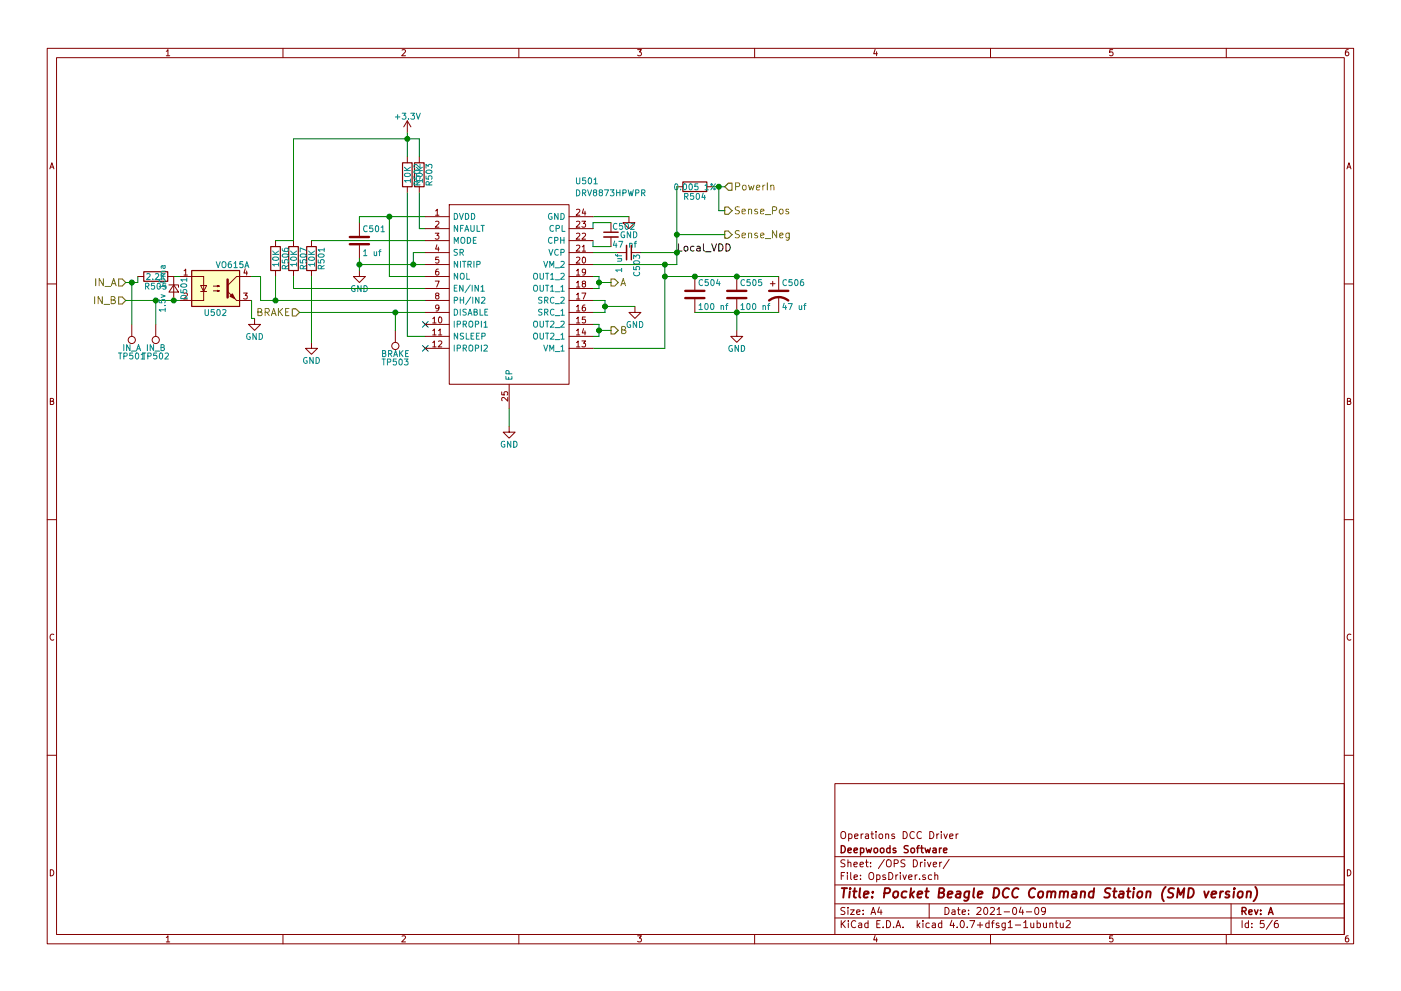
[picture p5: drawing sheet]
EESchema Schematic File Version 2
LIBS:power
LIBS:device
LIBS:switches
LIBS:relays
LIBS:motors
LIBS:transistors
LIBS:conn
LIBS:linear
LIBS:regul
LIBS:74xx
LIBS:cmos4000
LIBS:adc-dac
LIBS:memory
LIBS:xilinx
LIBS:microcontrollers
LIBS:dsp
LIBS:microchip
LIBS:analog_switches
LIBS:motorola
LIBS:texas
LIBS:intel
LIBS:audio
LIBS:interface
LIBS:digital-audio
LIBS:philips
LIBS:display
LIBS:cypress
LIBS:siliconi
LIBS:opto
LIBS:atmel
LIBS:contrib
LIBS:valves
LIBS:ESP32-C3FN4
LIBS:USBLC6-2SC6
LIBS:sn65hvd233-ht
LIBS:lm2574n-5
LIBS:DRV8873HPWPR
LIBS:mcp9701at
LIBS:MCP9700T-E_LT
LIBS:ina180b
LIBS:mechanical
LIBS:ESP32-C3-Booster-cache
EELAYER 25 0
EELAYER END
$Descr A4 11693 8268
encoding utf-8
Sheet 5 6
Title "Pocket Beagle DCC Command Station (SMD version)"
Date "2021-04-09"
Rev "A"
Comp "Deepwoods Software"
Comment1 "Operations DCC Driver"
Comment2 ""
Comment3 ""
Comment4 ""
$EndDescr
Text HLabel 1050 2500 0    60   Input ~ 0
IN_B
Text HLabel 1050 2350 0    60   Input ~ 0
IN_A
Text HLabel 2500 2600 0    60   Input ~ 0
BRAKE
Text HLabel 6050 1550 2    60   Input ~ 0
PowerIn
Text HLabel 5100 2350 2    60   Output ~ 0
A
Text HLabel 5100 2750 2    60   Output ~ 0
B
Text HLabel 6050 1750 2    60   Output ~ 0
Sense_Pos
Text HLabel 6050 1950 2    60   Output ~ 0
Sense_Neg
$Comp
L GND #PWR043
U 1 1
P 5250 1800
F 0 "#PWR043" H 5250 1550 50  0001 C CNN
F 1 "GND" H 5250 1650 50  0000 C CNN
F 2 "" H 5250 1800 50  0001 C CNN
F 3 "" H 5250 1800 50  0001 C CNN
	1    5250 1800
	1    0    0    -1  
$EndComp
$Comp
L GND #PWR044
U 1 1
P 4250 3550
F 0 "#PWR044" H 4250 3300 50  0001 C CNN
F 1 "GND" H 4250 3400 50  0000 C CNN
F 2 "" H 4250 3550 50  0001 C CNN
F 3 "" H 4250 3550 50  0001 C CNN
	1    4250 3550
	1    0    0    -1  
$EndComp
$Comp
L R R504
U 1 1
P 5800 1550
F 0 "R504" V 5880 1550 50  0000 C CNN
F 1 "0.005 1%" V 5800 1550 50  0000 C CNN
F 2 "Resistors_SMD:R_0612" V 5730 1550 50  0001 C CNN
F 3 "" H 5800 1550 50  0001 C CNN
F 4 "71-WSKW0612L5000FEA" V 5800 1550 60  0001 C CNN "Mouser Part Number"
	1    5800 1550
	0    1    1    0   
$EndComp
Text Label 5650 2100 0    60   ~ 0
Local_VDD
$Comp
L C_Small C502
U 1 1
P 5100 1950
F 0 "C502" H 5110 2020 50  0000 L CNN
F 1 "47 nf" H 5110 1870 50  0000 L CNN
F 2 "Capacitors_SMD:C_0603" H 5100 1950 50  0001 C CNN
F 3 "" H 5100 1950 50  0001 C CNN
F 4 "963-GMK107BJ473KAHT" H 5100 1950 60  0001 C CNN "Mouser Part Number"
	1    5100 1950
	1    0    0    -1  
$EndComp
$Comp
L C_Small C503
U 1 1
P 5250 2100
F 0 "C503" H 5260 2170 50  0000 L CNN
F 1 "1 uf" H 5260 2020 50  0000 L CNN
F 2 "Capacitors_SMD:C_0603" H 5250 2100 50  0001 C CNN
F 3 "" H 5250 2100 50  0001 C CNN
F 4 "963-GMK107AB7105KAHT" H 5250 2100 60  0001 C CNN "Mouser Part Number"
	1    5250 2100
	0    1    1    0   
$EndComp
$Comp
L C C504
U 1 1
P 5800 2450
F 0 "C504" H 5825 2550 50  0000 L CNN
F 1 "100 nf" H 5825 2350 50  0000 L CNN
F 2 "Capacitors_SMD:C_0603" H 5838 2300 50  0001 C CNN
F 3 "" H 5800 2450 50  0001 C CNN
F 4 "603-CC603KPX7R9BB104" H 5800 2450 60  0001 C CNN "Mouser Part Number"
	1    5800 2450
	1    0    0    -1  
$EndComp
$Comp
L C C505
U 1 1
P 6150 2450
F 0 "C505" H 6175 2550 50  0000 L CNN
F 1 "100 nf" H 6175 2350 50  0000 L CNN
F 2 "Capacitors_SMD:C_0603" H 6188 2300 50  0001 C CNN
F 3 "" H 6150 2450 50  0001 C CNN
F 4 "603-CC603KPX7R9BB104" H 6150 2450 60  0001 C CNN "Mouser Part Number"
	1    6150 2450
	1    0    0    -1  
$EndComp
$Comp
L CP1 C506
U 1 1
P 6500 2450
F 0 "C506" H 6525 2550 50  0000 L CNN
F 1 "47 uf" H 6525 2350 50  0000 L CNN
F 2 "Capacitors_SMD:CP_Elec_6.3x5.3" H 6500 2450 50  0001 C CNN
F 3 "" H 6500 2450 50  0001 C CNN
F 4 "710-865080543009" H 6500 2450 60  0001 C CNN "Mouser Part Number"
	1    6500 2450
	1    0    0    -1  
$EndComp
$Comp
L GND #PWR045
U 1 1
P 6150 2750
F 0 "#PWR045" H 6150 2500 50  0001 C CNN
F 1 "GND" H 6150 2600 50  0000 C CNN
F 2 "" H 6150 2750 50  0001 C CNN
F 3 "" H 6150 2750 50  0001 C CNN
	1    6150 2750
	1    0    0    -1  
$EndComp
$Comp
L GND #PWR046
U 1 1
P 5300 2550
F 0 "#PWR046" H 5300 2300 50  0001 C CNN
F 1 "GND" H 5300 2400 50  0000 C CNN
F 2 "" H 5300 2550 50  0001 C CNN
F 3 "" H 5300 2550 50  0001 C CNN
	1    5300 2550
	1    0    0    -1  
$EndComp
NoConn ~ 3550 2700
NoConn ~ 3550 2900
$Comp
L C C501
U 1 1
P 3000 2000
F 0 "C501" H 3025 2100 50  0000 L CNN
F 1 "1 uf" H 3025 1900 50  0000 L CNN
F 2 "Capacitors_SMD:C_0603" H 3038 1850 50  0001 C CNN
F 3 "" H 3000 2000 50  0001 C CNN
F 4 "963-GMK107AB7105KAHT" H 3000 2000 60  0001 C CNN "Mouser Part Number"
	1    3000 2000
	1    0    0    -1  
$EndComp
$Comp
L GND #PWR047
U 1 1
P 3000 2250
F 0 "#PWR047" H 3000 2000 50  0001 C CNN
F 1 "GND" H 3000 2100 50  0000 C CNN
F 2 "" H 3000 2250 50  0001 C CNN
F 3 "" H 3000 2250 50  0001 C CNN
	1    3000 2250
	1    0    0    -1  
$EndComp
$Comp
L R R503
U 1 1
P 3500 1450
F 0 "R503" V 3580 1450 50  0000 C CNN
F 1 "10K" V 3500 1450 50  0000 C CNN
F 2 "Resistors_SMD:R_0603" V 3430 1450 50  0001 C CNN
F 3 "" H 3500 1450 50  0001 C CNN
F 4 "279-CRGCQ0603F10K" V 3500 1450 60  0001 C CNN "Mouser Part Number"
	1    3500 1450
	1    0    0    -1  
$EndComp
$Comp
L R R502
U 1 1
P 3400 1450
F 0 "R502" V 3480 1450 50  0000 C CNN
F 1 "10K" V 3400 1450 50  0000 C CNN
F 2 "Resistors_SMD:R_0603" V 3330 1450 50  0001 C CNN
F 3 "" H 3400 1450 50  0001 C CNN
F 4 "279-CRGCQ0603F10K" V 3400 1450 60  0001 C CNN "Mouser Part Number"
	1    3400 1450
	1    0    0    -1  
$EndComp
$Comp
L +3.3V #PWR048
U 1 1
P 3400 1100
F 0 "#PWR048" H 3400 950 50  0001 C CNN
F 1 "+3.3V" H 3400 1240 50  0000 C CNN
F 2 "" H 3400 1100 50  0001 C CNN
F 3 "" H 3400 1100 50  0001 C CNN
	1    3400 1100
	1    0    0    -1  
$EndComp
$Comp
L R R501
U 1 1
P 2600 2150
F 0 "R501" V 2680 2150 50  0000 C CNN
F 1 "10K" V 2600 2150 50  0000 C CNN
F 2 "Resistors_SMD:R_0603" V 2530 2150 50  0001 C CNN
F 3 "" H 2600 2150 50  0001 C CNN
F 4 "279-CRGCQ0603F10K " V 2600 2150 60  0001 C CNN "Mouser Part Number"
	1    2600 2150
	1    0    0    -1  
$EndComp
$Comp
L GND #PWR049
U 1 1
P 2600 2850
F 0 "#PWR049" H 2600 2600 50  0001 C CNN
F 1 "GND" H 2600 2700 50  0000 C CNN
F 2 "" H 2600 2850 50  0001 C CNN
F 3 "" H 2600 2850 50  0001 C CNN
	1    2600 2850
	1    0    0    -1  
$EndComp
$Comp
L TEST_1P TP503
U 1 1
P 3300 2750
F 0 "TP503" H 3300 3020 50  0000 C CNN
F 1 "BRAKE" H 3300 2950 50  0000 C CNN
F 2 "Measurement_Points:Measurement_Point_Round-SMD-Pad_Big" H 3500 2750 50  0001 C CNN
F 3 "" H 3500 2750 50  0001 C CNN
	1    3300 2750
	-1   0    0    1   
$EndComp
$Comp
L TEST_1P TP502
U 1 1
P 1300 2700
F 0 "TP502" H 1300 2970 50  0000 C CNN
F 1 "IN_B" H 1300 2900 50  0000 C CNN
F 2 "Measurement_Points:Measurement_Point_Round-SMD-Pad_Big" H 1500 2700 50  0001 C CNN
F 3 "" H 1500 2700 50  0001 C CNN
	1    1300 2700
	-1   0    0    1   
$EndComp
$Comp
L TEST_1P TP501
U 1 1
P 1100 2700
F 0 "TP501" H 1100 2970 50  0000 C CNN
F 1 "IN_A" H 1100 2900 50  0000 C CNN
F 2 "Measurement_Points:Measurement_Point_Round-SMD-Pad_Big" H 1300 2700 50  0001 C CNN
F 3 "" H 1300 2700 50  0001 C CNN
	1    1100 2700
	-1   0    0    1   
$EndComp
Wire Wire Line
	2450 2400 3550 2400
Wire Wire Line
	2500 2600 3550 2600
Wire Wire Line
	5100 2350 5000 2350
Wire Wire Line
	5000 2300 5000 2400
Wire Wire Line
	5000 2300 4950 2300
Wire Wire Line
	5000 2400 4950 2400
Connection ~ 5000 2350
Wire Wire Line
	5100 2750 5000 2750
Wire Wire Line
	5000 2700 5000 2800
Wire Wire Line
	5000 2700 4950 2700
Wire Wire Line
	5000 2800 4950 2800
Connection ~ 5000 2750
Wire Wire Line
	5650 2200 4950 2200
Wire Wire Line
	5550 2200 5550 2900
Wire Wire Line
	5550 2900 4950 2900
Wire Wire Line
	5250 1800 4950 1800
Wire Wire Line
	4250 3400 4250 3550
Wire Wire Line
	5950 1550 6050 1550
Wire Wire Line
	5650 1550 5650 2200
Connection ~ 5550 2200
Wire Wire Line
	6050 1750 6000 1750
Wire Wire Line
	6000 1750 6000 1550
Connection ~ 6000 1550
Wire Wire Line
	6050 1950 5650 1950
Connection ~ 5650 1950
Wire Wire Line
	5100 1850 4950 1850
Wire Wire Line
	4950 1850 4950 1900
Wire Wire Line
	5100 2050 4950 2050
Wire Wire Line
	4950 2050 4950 2000
Wire Wire Line
	5150 2100 4950 2100
Wire Wire Line
	5350 2100 5650 2100
Connection ~ 5650 2100
Wire Wire Line
	5550 2300 6500 2300
Connection ~ 6150 2300
Connection ~ 5550 2300
Connection ~ 5800 2300
Wire Wire Line
	5800 2600 6500 2600
Connection ~ 6150 2600
Wire Wire Line
	6150 2750 6150 2600
Wire Wire Line
	4950 2500 5050 2500
Wire Wire Line
	5050 2500 5050 2600
Wire Wire Line
	5050 2600 4950 2600
Wire Wire Line
	5300 2550 5050 2550
Connection ~ 5050 2550
Wire Wire Line
	3000 1800 3550 1800
Wire Wire Line
	3250 1800 3250 2300
Wire Wire Line
	3250 2300 3550 2300
Wire Wire Line
	3000 1800 3000 1850
Connection ~ 3250 1800
Wire Wire Line
	3000 2150 3000 2250
Wire Wire Line
	3500 1600 3500 1900
Wire Wire Line
	3500 1900 3550 1900
Wire Wire Line
	3400 1600 3400 2800
Wire Wire Line
	3400 2800 3550 2800
Wire Wire Line
	3400 1100 3400 1300
Wire Wire Line
	3500 1150 3500 1300
Wire Wire Line
	2450 1150 3500 1150
Connection ~ 3400 1150
Wire Wire Line
	3550 2000 2600 2000
Wire Wire Line
	2600 2300 2600 2850
Wire Wire Line
	3550 2100 3450 2100
Wire Wire Line
	3450 2100 3450 2200
Wire Wire Line
	3000 2200 3550 2200
Connection ~ 3000 2200
Connection ~ 3450 2200
Wire Wire Line
	3300 2750 3300 2600
Connection ~ 3300 2600
$Comp
L DRV8873HPWPR U501
U 1 1
P 3550 1800
F 0 "U501" H 4800 2100 50  0000 L CNN
F 1 "DRV8873HPWPR" H 4800 2000 50  0000 L CNN
F 2 "SOP65P640X120:SOP65P640X120-25N" H 4800 1900 50  0001 L CNN
F 3 "http://www.ti.com/lit/ds/symlink/drv8873.pdf" H 4800 1800 50  0001 L CNN
F 4 "Motor / Motion / Ignition Controllers & Drivers 10A H-Bridge Motor Driver with Integrated Current Sensing and Current Sense Output" H 4800 1700 50  0001 L CNN "Description"
F 5 "1.2" H 4800 1600 50  0001 L CNN "Height"
F 6 "595-DRV8873HPWPR" H 4800 1500 50  0001 L CNN "Mouser Part Number"
F 7 "https://www.mouser.co.uk/ProductDetail/Texas-Instruments/DRV8873HPWPR?qs=0lSvoLzn4L9%252BP4S8Gvwd%252BQ%3D%3D" H 4800 1400 50  0001 L CNN "Mouser Price/Stock"
F 8 "Texas Instruments" H 4800 1300 50  0001 L CNN "Manufacturer_Name"
F 9 "DRV8873HPWPR" H 4800 1200 50  0001 L CNN "Manufacturer_Part_Number"
	1    3550 1800
	1    0    0    -1  
$EndComp
Wire Wire Line
	1300 2500 1300 2700
Wire Wire Line
	1100 2350 1100 2700
$Comp
L VO615A U502
U 1 1
P 1800 2400
F 0 "U502" H 1700 2200 50  0000 L CNN
F 1 "VO615A" H 1800 2600 50  0000 L CNN
F 2 "Housings_SOIC:SO-4_7.6x3.6mm_Pitch2.54mm" H 1600 2200 50  0001 L CIN
F 3 "" H 1800 2400 50  0001 L CNN
F 4 "78-VO615A-7X017T" H 1800 2400 60  0001 C CNN "Mouser Part Number"
	1    1800 2400
	1    0    0    -1  
$EndComp
$Comp
L R R507
U 1 1
P 2450 2150
F 0 "R507" V 2530 2150 50  0000 C CNN
F 1 "10K" V 2450 2150 50  0000 C CNN
F 2 "Resistors_SMD:R_0603" V 2380 2150 50  0001 C CNN
F 3 "" H 2450 2150 50  0001 C CNN
F 4 "279-CRGCQ0603F10K " V 2450 2150 60  0001 C CNN "Mouser Part Number"
	1    2450 2150
	1    0    0    -1  
$EndComp
Wire Wire Line
	2450 2300 2450 2400
Wire Wire Line
	2450 2000 2450 1150
$Comp
L R R506
U 1 1
P 2300 2150
F 0 "R506" V 2380 2150 50  0000 C CNN
F 1 "10K" V 2300 2150 50  0000 C CNN
F 2 "Resistors_SMD:R_0603" V 2230 2150 50  0001 C CNN
F 3 "" H 2300 2150 50  0001 C CNN
F 4 "279-CRGCQ0603F10K " V 2300 2150 60  0001 C CNN "Mouser Part Number"
	1    2300 2150
	1    0    0    -1  
$EndComp
Wire Wire Line
	2300 2000 2450 2000
$Comp
L R R505
U 1 1
P 1300 2300
F 0 "R505" V 1380 2300 50  0000 C CNN
F 1 "2.2K" V 1300 2300 50  0000 C CNN
F 2 "Resistors_SMD:R_0603" V 1230 2300 50  0001 C CNN
F 3 "" H 1300 2300 50  0001 C CNN
F 4 "603-AC0603FR-072K2L" V 1300 2300 60  0001 C CNN "Mouser Part Number"
	1    1300 2300
	0    1    1    0   
$EndComp
Connection ~ 1300 2500
Connection ~ 1100 2350
Wire Wire Line
	2300 2300 2300 2500
$Comp
L GND #PWR050
U 1 1
P 2125 2650
F 0 "#PWR050" H 2125 2400 50  0001 C CNN
F 1 "GND" H 2125 2500 50  0000 C CNN
F 2 "" H 2125 2650 50  0001 C CNN
F 3 "" H 2125 2650 50  0001 C CNN
	1    2125 2650
	1    0    0    -1  
$EndComp
Wire Wire Line
	2100 2500 2100 2650
Wire Wire Line
	2100 2650 2125 2650
Wire Wire Line
	2100 2300 2175 2300
Wire Wire Line
	2175 2300 2175 2500
Wire Wire Line
	2175 2500 3550 2500
Connection ~ 2300 2500
Wire Wire Line
	1500 2300 1450 2300
Wire Wire Line
	1050 2350 1150 2350
Wire Wire Line
	1150 2350 1150 2300
Wire Wire Line
	1050 2500 1500 2500
$Comp
L D_Zener_Small D501
U 1 1
P 1450 2400
F 0 "D501" H 1450 2490 50  0000 C CNN
F 1 "1.5v 10ma" H 1450 2310 50  0000 C CNN
F 2 "Diodes_SMD:D_SOD-323" V 1450 2400 50  0001 C CNN
F 3 "" V 1450 2400 50  0001 C CNN
F 4 "610-CMDZ1L8TR" H 1450 2400 60  0001 C CNN "Mouser Part Number"
	1    1450 2400
	0    1    1    0   
$EndComp
Connection ~ 1450 2500
$EndSCHEMATC
